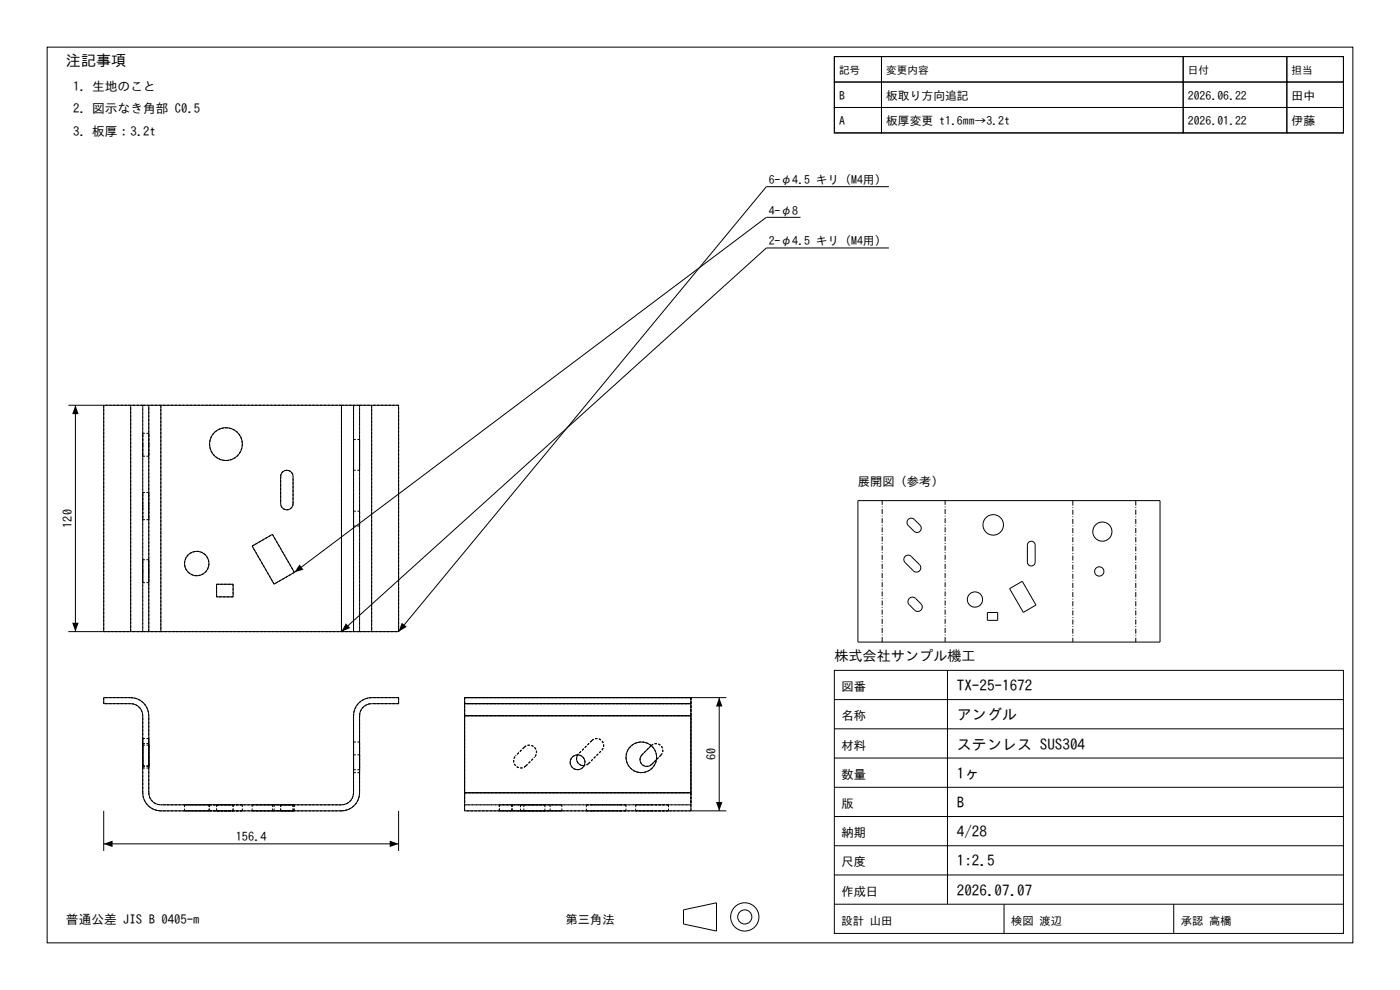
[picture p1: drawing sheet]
<svg xmlns="http://www.w3.org/2000/svg" width="297mm" height="210mm" viewBox="0 0 297 210" stroke-linecap="round" stroke-linejoin="round" font-family="sans-serif">
<g fill="none" stroke="#000" stroke-width=".21">
<path d="M10 10h277v190h-277zM177 12h10v5.4h-10zM177 17.4h10v5.4h-10zM177 12h108v16.2h-108zM187 12h64v5.4h-64zM187 17.4h64v5.4h-64zM251 12h22v5.4h-22zM251 17.4h22v5.4h-22zM273 12h12v5.4h-12zM273 17.4h12v5.4h-12zM177 22.8h10v5.4h-10zM187 22.8h64v5.4h-64z"/>
<path d="M188.6 39.6h-26l-78 94.4M251 22.8h22v5.4h-22zM273 22.8h12v5.4h-12zM169.8 46.1h-7.2l-100.2 75.3M188.6 52.6h-26l-90.2 81.4M14.5 86h13.2M16 86v48M22 86v48M27.7 86h3.9M27.7 86v48M31.6 86h2.5M31.6 86v48"/>
<path d="M34.1 86h38.3M34.1 86v48M72.4 86h2.6M72.4 86v48M75 86h3.8M75 86v48M78.8 86h5.8v48M78.8 86v48M53.5 115.8l4.3-2.4 4.6 8-4.3 2.5zM59.8 100.3a1.32 1.32 0 0 1 1.5-.5 1.32 1.32 0 0 1 .9 1.3v5.7a1.32 1.32 0 0 1-1.3 1.3 1.32 1.32 0 0 1-1.4-1.3v-5.7zM182 106.2h64.1v30h-64.1zM192 118a.92 .92 0 0 1 1.3 0l1.8 1.8a.92 .92 0 0 1 0 1.3 .92 .92 0 0 1-1.3 0l-1.8-1.8a.92 .92 0 0 1 0-1.3z"/>
<path d="M192.7 110.2a.9 .9 0 0 1 1.3 0l1.2 1.2a.9 .9 0 0 1 0 1.3 .9 .9 0 0 1-1.3 0l-1.2-1.2a.9 .9 0 0 1 0-1.3zM218.2 115a.82 .82 0 0 1 .9-.1 .82 .82 0 0 1 .5 .7v3.6a.82 .82 0 0 1-.8 .9 .82 .82 0 0 1-.8-.9v-3.6zM14.5 134h13.2M27.7 134h3.9M31.6 134h2.5M34.1 134h38.3M45.9 123.9h3.6v2.7h-3.6zM72.4 134h2.6M75 134h3.8M78.8 134h5.8M192.9 126.9a.95 .95 0 0 1 1.3 0l1.2 1.2a.95 .95 0 0 1 0 1.3 .95 .95 0 0 1-1.4 0l-1.1-1.1a.95 .95 0 0 1 0-1.4zM209.5 129.9h2.2v1.7h-2.2z"/>
<path d="M214.2 124.9l2.7-1.6 2.9 5-2.7 1.6zM22 148h5.7a3.8 3.8 0 0 1 3.9 3.8v16.4a2.56 2.56 0 0 0 2.5 2.5h38.3a2.56 2.56 0 0 0 2.6-2.5v-16.4a3.8 3.8 0 0 1 3.8-3.8h5.8v1.3h-5.8a2.56 2.56 0 0 0-2.5 2.5v16.4a3.8 3.8 0 0 1-3.9 3.8h-38.3a3.8 3.8 0 0 1-3.8-3.8v-16.4a2.56 2.56 0 0 0-2.6-2.5h-5.7zM98.6 149.3v2.5M98.6 149.3h48M98.6 151.8v16.4M98.6 151.8h48M138.1 158.2l-1.9 1.9a1.45 1.45 0 0 0 0 2.1 1.45 1.45 0 0 0 2 0l1.1-1.1M146.6 149.3v2.5M146.6 148v1.3M146.6 151.8v16.4M152.6 148v24M154.1 148h-55.5v1.3"/>
<path d="M177 142.2h108v55.8h-108zM177 154.6h108M177 148.4h108M201 142.2v49.6M22 172v8.5M22 179h62.6M84.6 172v8.5M98.6 168.2v3.8h55.5M98.6 168.2h48M122.6 160.1a1.48 1.48 0 0 0-.1 1.6 1.48 1.48 0 0 0 1.4 .7M146.6 168.2v3.8M177 179.4h108"/>
<path d="M177 173.2h108M177 167h108M177 160.8h108M145 193l7-1.5v6l-7-1.5zM177 191.8h108M177 185.6h108M213 191.8v6.2M249 191.8v6.2"/>
<circle cx="47.9" cy="94.2" r="3.5"/>
<circle cx="41.7" cy="119.5" r="2.59"/>
<circle cx="210.7" cy="111.3" r="2.17"/>
<circle cx="233.9" cy="112.8" r="2.03"/>
<circle cx="206.8" cy="127.2" r="1.62"/>
<circle cx="233.2" cy="121.2" r=".99"/>
<circle cx="122.5" cy="161.7" r="1.58"/>
<circle cx="136.1" cy="160.6" r="3.3"/>
<circle cx="158" cy="194.5" r="3"/>
<circle cx="158" cy="194.5" r="1.5"/>
</g>
<g fill="none" stroke="#000" stroke-width=".21" stroke-dasharray=".5 .3" stroke-linecap="butt">
<path d="M22 86v48M27.7 86h-5.7M30.3 86h-2.6M30.3 86v48M30.3 94.4v2M30.3 94.4v-2.5M30.3 91.9v.4M30.3 94.3v2.5M30.3 96.8v-.4M30.3 94.3v-2M31.6 94.4v2M31.6 94.4v-2.5"/>
<path d="M31.6 91.9v.4M31.6 94.3v2.5M31.6 96.8v-.4M31.6 94.3v-2M31.6 91.9h-1.3M31.6 96.8h-1.3M34.1 86v48M34.1 86h-3.8M51.4 94.2a3.5 3.5 0 0 1-5 3.1 3.5 3.5 0 0 1-.6-5.8 3.5 3.5 0 0 1 5.5 2l.1 .7M72.4 86h-38.3M72.4 86h3.9M75 86v48"/>
<path d="M75 99.7v-6.5M75 93.2v6.5M75 93.2h1.3M76.3 86v48M76.3 86h2.5M76.3 99.7v-6.5M76.3 93.2v6.5M76.3 99.7h-1.3M78.8 86v48M84.6 86h-5.8M30.3 118.7v.5M30.3 107v2.8"/>
<path d="M30.3 107.7v2.5M30.3 110.2v-.4M30.3 107.7v-2.8M30.3 107v-2.5M30.3 104.5v.4M31.6 118.7v.5M31.6 107v2.8M31.6 107.7v2.5M31.6 110.2v-.4M31.6 107.7v-2.8M31.6 107v-2.5M31.6 104.5v.4"/>
<path d="M31.6 118.7h-1.3M31.6 110.2h-1.3M31.6 104.5h-1.3M44.3 119.5a2.59 2.59 0 0 1-3.7 2.4 2.59 2.59 0 0 1-.5-4.4 2.59 2.59 0 0 1 4.2 1.4v.6M53.5 115.8l4.3-2.4M57.8 113.4l4.6 8M59.5 101.1v5.7M59.5 101.1a1.32 1.32 0 0 1 1.4-1.3 1.32 1.32 0 0 1 1.3 1.3M62.2 106.8a1.32 1.32 0 0 1-1.3 1.3 1.32 1.32 0 0 1-1.4-1.3M62.2 106.8v-5.7M75 111.6v-3.2M75 108.4v3.2"/>
<path d="M75 108.4h1.3M76.3 111.6v-3.2M76.3 108.4v3.2M76.3 111.6h-1.3M22 134h5.7M27.7 134v-48M30.3 134h-2.6M30.3 134v-48M30.3 121.3v1.8M30.3 121.3v-2.6M30.3 121v2.6M30.3 123.6v-.5"/>
<path d="M30.3 121v-1.8M31.6 134v-48M31.6 121.3v1.8M31.6 121.3v-2.6M31.6 121v2.6M31.6 123.6v-.5M31.6 121v-1.8M31.6 123.6h-1.3M34.1 134h38.3M34.1 134h-3.8M45.9 123.9h3.6M45.9 126.6v-2.7"/>
<path d="M49.5 123.9v2.7M49.5 126.6h-3.6M58.1 123.9l-4.6-8.1M62.4 121.4l-4.3 2.5M72.4 134h3.9M72.4 134v-48M76.3 134h2.5M76.3 134v-48M78.8 134h5.8M84.6 134v-48M22 149.3v-1.3M27.7 148a3.8 3.8 0 0 1 3.9 3.8"/>
<path d="M27.7 148h-5.7M27.7 149.3h-5.7M30.3 151.8a2.56 2.56 0 0 0-2.6-2.5M30.3 158.5v1.8M30.3 158.5v-.4M30.3 158.1v2.6M30.3 158.2v1.9M30.3 158.2v-.5M30.3 157.7v2.5M30.3 157.1v2.8M30.3 157.1v-.4M30.3 156.7v2.5"/>
<path d="M31.6 158.5v1.8M31.6 158.5v-.4M31.6 158.1v2.6M31.6 158.2v1.9M31.6 158.2v-.5M31.6 157.7v2.5M31.6 157.1v2.8M31.6 157.1v-.4M31.6 156.7v2.5M31.6 158.1h-1.3M31.6 157.7h-1.3M31.6 156.7h-1.3"/>
<path d="M75 151.8v16.4M75 157.4v3.2M75 157.4h1.3M76.3 151.8v16.4M76.3 151.8a2.56 2.56 0 0 1 2.5-2.5M76.3 157.4v3.2M78.8 148a3.8 3.8 0 0 0-3.8 3.8M84.6 149.3h-5.8M84.6 149.3v-1.3M84.6 148h-5.8M98.6 151.8v16.4M98.6 151.8v-2.5"/>
<path d="M98.6 149.3v-1.3M98.6 148v3.8M98.6 151.8h48M98.6 149.3h48M98.6 148h48M111.2 158.5l-1.8 1.8M111.2 158.5a1.53 1.53 0 0 1 2.2 0 1.53 1.53 0 0 1 0 2.2M125.6 157.1l-2.9 2.8M125.6 157.1a1.48 1.48 0 0 1 2 0 1.48 1.48 0 0 1 0 2.1M138.2 158.2l-2 1.9M138.2 158.2a1.45 1.45 0 0 1 2 0 1.45 1.45 0 0 1 0 2M138.2 158.2h-.1"/>
<path d="M146.6 148v3.8M146.6 151.8v16.4M146.6 149.3v-1.3M146.6 151.8v-2.5M146.6 151.8h-48M146.6 149.3h-48M146.6 148h-48M30.3 168.2v-16.4M30.3 162.5v.4M30.3 162.9v-2.6M30.3 162.5v-1.8M30.3 162.2v.4"/>
<path d="M30.3 162.6v-2.5M30.3 162.2v-2M30.3 162v.4M30.3 162.4v-2.5M30.3 162v-2.8M31.6 168.2a2.56 2.56 0 0 0 2.5 2.5M31.6 168.2v-16.4M31.6 162.5v.4M31.6 162.9v-2.6M31.6 162.5v-1.8M31.6 162.2v.4M31.6 162.6v-2.5"/>
<path d="M31.6 162.2v-2M31.6 162v.4M31.6 162.4v-2.5M31.6 162v-2.8M31.6 162.9h-1.3M31.6 162.6h-1.3M31.6 162.4h-1.3M34.1 172a3.8 3.8 0 0 1-3.8-3.8M39.1 172h5.2M39.1 170.7h5.2M39.1 170.7v1.3M44.3 172h-5.2"/>
<path d="M44.3 170.7h-5.2M44.3 172v-1.3M44.5 172h6.9M44.5 170.7h6.9M44.5 170.7v1.3M45.9 172h3.6M45.9 170.7h3.6M45.9 172v-1.3M49.5 172h-3.6M49.5 170.7h-3.6M49.5 172v-1.3M51.4 172h-6.9"/>
<path d="M51.4 170.7h-6.9M51.4 172v-1.3M53.5 172h4.3M53.5 170.7h4.3M53.5 172v-1.3M57.8 172h4.6M57.8 170.7h4.6M57.8 172v-1.3M58.1 172h-4.6M58.1 170.7h-4.6M58.1 172v-1.3M59.5 172h2.7"/>
<path d="M59.5 170.7h2.7M59.5 172v-1.3M62.2 172h-2.7M62.2 170.7h-2.7M62.2 172v-1.3M62.4 172h-4.3M62.4 170.7h-4.3M62.4 172v-1.3M72.4 172h-38.3M72.4 170.7h-38.3M72.4 172a3.8 3.8 0 0 0 3.9-3.8M75 168.2a2.56 2.56 0 0 1-2.6 2.5"/>
<path d="M75 161.7v1.6M75 163.3v-3.2M75 160.1v1.6M75 160.6v3.3M75 163.9v-6.5M75 163.3h1.3M75 160.1h1.3M75 163.9h1.3M76.3 161.7v1.6M76.3 163.3v-3.2M76.3 160.1v1.6M76.3 160.6v3.3"/>
<path d="M76.3 163.9v-6.5M98.6 172v-3.8M98.6 168.2v2.5M98.6 168.2v-16.4M98.6 170.7h48M98.6 168.2h48M105.9 172h2.7M105.9 170.7h2.7M105.9 172v-1.3M108.6 172h-2.7M108.6 170.7h-2.7M108.6 172v-1.3"/>
<path d="M108.6 172h8.1M108.6 170.7h8.1M110.4 172h5.2M110.4 170.7h5.2M110.4 170.7v1.3M111.1 172h-2.5M111.1 170.7h-2.5M111.1 172v-1.3M111.6 162.5a1.53 1.53 0 0 1-2.2 0 1.53 1.53 0 0 1 0-2.2M111.6 162.5l1.8-1.8M113 172h-2.6M113 170.7h-2.6"/>
<path d="M115.6 172h-2.6M115.6 170.7h-2.6M115.6 170.7v1.3M116.7 172h2.5M116.7 170.7h2.5M116.7 172v-1.3M119.2 172h-8.1M119.2 170.7h-8.1M119.2 172v-1.3M121 161.7a1.58 1.58 0 0 0 2.2 1.4 1.58 1.58 0 0 0 .4-2.6 1.58 1.58 0 0 0-2.6 .7v.5M122.6 160.1l.1-.2M124.4 172h1.3"/>
<path d="M124.4 170.7h1.3M124.4 170.7v1.3M124.8 162a1.48 1.48 0 0 1-2.1 0 1.48 1.48 0 0 1 0-2.1M124.8 162l2.8-2.8M124.8 162l-.9 .4M125.7 172h-1.3M125.7 172h5.8M125.7 170.7h-1.3M125.7 170.7h5.8M131.5 172h-5.8M131.5 172h1.3M131.5 170.7h-5.8"/>
<path d="M131.5 170.7h1.3M132.8 172h-1.3M132.8 170.7h-1.3M132.8 170.7v1.3M132.8 160.6a3.3 3.3 0 0 0 4.7 3 3.3 3.3 0 0 0 .6-5.5 3.3 3.3 0 0 0-5.2 1.8l-.1 .7M134.9 172h6.9M134.9 170.7h6.9M134.9 170.7v1.3M138.2 162.2a1.45 1.45 0 0 1-2 0 1.45 1.45 0 0 1 0-2.1M138.2 162.2l2-2M138.3 172h-3.4M138.3 170.7h-3.4"/>
<path d="M139.3 161.1l.9-.9M141.8 172h-3.5M141.8 170.7h-3.5M141.8 170.7v1.3M146.6 172h-48M146.6 170.7h-48M146.6 172v-3.8M146.6 168.2v2.5M146.6 168.2h-48M146.6 168.2v-16.4"/>
</g>
<path d="M16 86l.7 1.8h-1.4zM15.3 132.1h1.4l-.7 1.9zM63.5 119.7l.9 1.1-2 .6zM73.4 132.2l.9 1-1.9 .8zM85.2 132.1l1.1 .9-1.7 1zM152.6 148l.7 1.9h-1.4zM22 179l1.9-.7v1.4zM82.7 178.3l1.9 .7-1.9 .7zM151.9 170.1h1.4l-.7 1.9z" fill="#000"/>
<path d="M227.6 106.2v30M240.9 106.2v30M187.1 136.2v-30M200.5 136.2v-30" fill="none" stroke="#000" stroke-width=".21" stroke-dasharray="1.1 .4 .2 .4" stroke-linecap="butt"/>
<g font-size="3.2">
<text x="14" y="14">注記事項</text>
<text x="203" y="146.6">TX-25-1672</text>
<text x="203" y="152.8">アングル</text>
<text x="203" y="159">ステンレス SUS304</text>
<text x="203" y="165.2">1ヶ</text>
<text x="203" y="171.4">B</text>
<text x="203" y="177.6">4/28</text>
<text x="203" y="183.8">1:2.5</text>
<text x="203" y="190">2026.07.07</text>
</g>
<text font-size="3" x="177" y="140.2">株式会社サンプル機工</text>
<g font-size="2.7">
<text x="15.5" y="19.2">1. 生地のこと</text>
<text x="15.5" y="24">2. 図示なき角部 C0.5</text>
<text x="15.5" y="28.8">3. 板厚：3.2t</text>
<text x="14" y="196">普通公差 JIS B 0405-m</text>
</g>
<g font-size="2.6">
<text x="182" y="103.2">展開図（参考）</text>
<text x="15.3" y="111.9" transform="rotate(-90 15.3 111.9)">120</text>
<text x="178.5" y="146.6">図番</text>
<text x="178.5" y="152.8">名称</text>
<text x="151.9" y="161.3" transform="rotate(-90 151.9 161.3)">60</text>
<text x="178.5" y="159">材料</text>
<text x="178.5" y="165.2">数量</text>
<text x="178.5" y="171.4">版</text>
<text x="50" y="178.3">156.4</text>
<text x="178.5" y="177.6">納期</text>
<text x="178.5" y="183.8">尺度</text>
<text x="178.5" y="190">作成日</text>
<text x="120" y="196">第三角法</text>
</g>
<g font-size="2.5">
<text x="178" y="21.2">B</text>
<text x="188" y="21.2">板取り方向追記</text>
<text x="252" y="21.2">2026.06.22</text>
<text x="274" y="21.2">田中</text>
<text x="178" y="26.6">A</text>
<text x="188" y="26.6">板厚変更 t1.6mm→3.2t</text>
<text x="252" y="26.6">2026.01.22</text>
<text x="274" y="26.6">伊藤</text>
<text x="163.1" y="39">6-φ4.5 キリ（M4用）</text>
<text x="163.1" y="45.5">4-φ8</text>
<text x="163.1" y="52">2-φ4.5 キリ（M4用）</text>
</g>
<g font-size="2.4">
<text x="178.5" y="196.2">設計 山田</text>
<text x="214.5" y="196.2">検図 渡辺</text>
<text x="250.5" y="196.2">承認 高橋</text>
</g>
<g font-size="2.3">
<text x="178" y="15.8">記号</text>
<text x="188" y="15.8">変更内容</text>
<text x="252" y="15.8">日付</text>
<text x="274" y="15.8">担当</text>
</g>
</svg>
